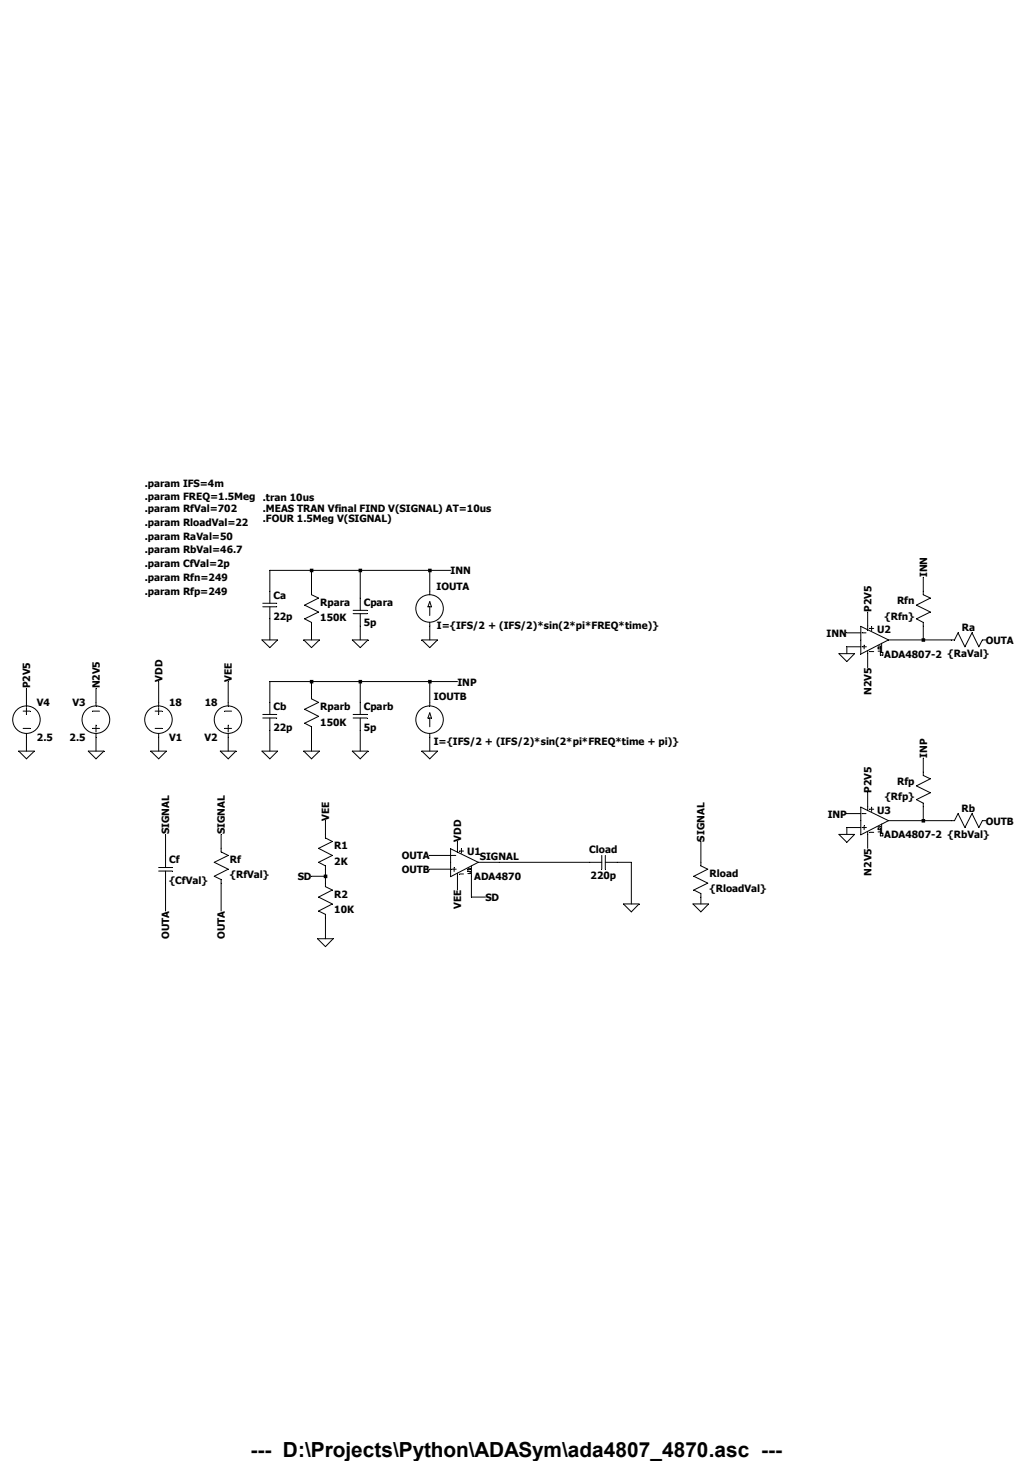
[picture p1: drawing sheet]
<svg xmlns="http://www.w3.org/2000/svg" width="210mm" height="297mm" viewBox="0 0 210 297" stroke-linecap="round" stroke-linejoin="round" font-family="sans-serif">
<g fill="none" stroke="#000" stroke-width=".2">
<path d="M53.4 123.4h2.9M53.4 122.6h2.9M54.9 120.2v2.4M54.9 123.4v2.4M63.3 120.2v.7l1.5 .7-2.9 1.4 2.9 1.4-2.9 1.4 1.4 .7v.8M71.8 124.1h2.8M71.8 124.8h2.8M73.2 121.6v2.5M73.2 124.8v2.5M87.4 122.3l.3 1.1h-.7zM87.4 120.2v.7M87.4 123.4v1.7"/>
<path d="M87.4 126.5v.8M175 127.3l5.6 2.8-5.6 2.9zM175.3 128.7h.8M175.3 131.5h.8M175.7 131.1v.8M176.4 127.3v.8M176.4 132.3v.6M176.7 127.8h.9M176.8 132.5h.8M177.2 127.3v.9M178.5 131.3h.5M179 131.6h-.5v.3h.5v.5h-.5"/>
<path d="M179 132.6h.5v.6h-.5zM179.2 130.8v2.1M193.4 130.1h.7l.7-1.4 1.4 2.8 1.4-2.8 1.4 2.8 .7-1.4h.7M31.5 144.6h1.4M31.5 148.1h1.4M32.3 142.8v.7M32.3 143.8v1.4M32.3 149.1v.8M45.7 144.6h1.4M45.7 148.1h1.4M46.4 142.8v.7M46.4 147.4v1.4"/>
<path d="M46.4 149.1v.8M53.4 146h2.9M53.4 145.2h2.9M54.9 142.8v2.4M54.9 146v2.5M63.3 141.4v.7l1.5 .7-2.9 1.4 2.9 1.4-2.9 1.4 1.4 .7v.8M71.8 146h2.8M71.8 145.2h2.8M73.2 142.8v2.4M73.2 146v2.5M87.4 142.8v.7M87.4 146v1.7"/>
<path d="M87.4 149.1v.8M87.4 144.9l.3 1.1h-.7zM32.3 176.4h2.8M32.3 177.1h2.8M33.7 173.9v2.5M33.7 177.1v2.4M45 172.5v.7l1.4 .7-2.8 1.4 2.8 1.4-2.8 1.4 1.4 .7v.7M66.2 169.6v.7l1.4 .8-2.8 1.4 2.8 1.4-2.8 1.4 1.4 .7v.7M66.2 179.5v.8l1.4 .6-2.8 1.5 2.8 1.4-2.8 1.4 1.4 .7v.7M91.6 172.6l5.6 2.7-5.6 2.9zM91.9 173.9h.8M91.9 176.7h.9"/>
<path d="M92.3 176.4v.8M93 172.5v.8M93 177.5v.6M93.4 173h.8M93.5 177.7h.7M93.8 172.6v.8M95.1 176.5h.5M95.6 176.8h-.5v.4h.5v.4h-.5M95.8 176v2.1M119.9 175.3h2.4M122.3 173.9v2.8M123.1 175.3h2.4"/>
<path d="M123.1 173.9v2.8M142.5 175.3v.7l1.4 .7-2.8 1.4 2.8 1.4-2.8 1.4 1.4 .8v.7M193.4 166.8h.7l.7-1.4 1.4 2.8 1.4-2.8 1.4 2.8 .7-1.4h.7"/>
<circle cx="87.3" cy="123.7" r="2.79"/>
<circle cx="32.2" cy="146.3" r="2.79"/>
<circle cx="46.4" cy="146.3" r="2.79"/>
<circle cx="87.3" cy="146.3" r="2.79"/>
</g>
<g fill="none" stroke="#000" stroke-width=".2">
<path d="M175 164.1l5.6 2.7-5.6 2.9zM175.3 165.4h.8M175.3 168.2h.8M175.7 167.9v.8M176.4 164v.8M176.4 169v.6M176.7 164.5h.9M176.8 169.2h.8M177.2 164.1v.9M178.5 168.1h.5M179 168.3h-.5v.4h.5v.4h-.5M179 169.4h.5v.5h-.5z"/>
<path d="M179.2 167.5v2.1"/>
</g>
<g fill="none" stroke="#000" stroke-width=".2">
<path d="M63.3 116v4.2M73.2 116v5.6M87.4 116v4.2M91.6 116h-36.7v4.2M187.7 117.3v3.6l1.4 .7-2.8 1.4 2.8 1.4-2.8 1.4 1.4 .7v3.6M5.4 140v3.5M19.5 140v3.5M32.3 138.6v4.2M46.4 138.6v4.2M53.3 130.1h3.1l-1.5 1.6zM54.9 125.8v4.3M61.8 130.1h3.1l-1.6 1.6z"/>
<path d="M63.3 127.3v2.8M63.3 138.6v2.8M71.6 130.1h3.2l-1.6 1.6zM73.2 127.3v2.8M73.2 138.6v4.2M85.8 130.1h3.1l-1.5 1.6zM87.4 127.3v2.8M87.4 138.6v4.2M93 138.6h-38.1v4.2M170.6 132.9h3.1l-1.5 1.6zM172.2 128.7h2.8M175 131.5h-2.8v1.4"/>
<path d="M176.4 124.4v2.9M176.4 132.9v2.8M180.6 130.1h12.8M3.8 152.7h3.2l-1.6 1.6zM4.7 148.1h1.4M4.7 144.6h1.4M5.4 143.8v1.4M5.4 149.1v3.6M17.9 152.7h3.2l-1.6 1.6zM18.8 148.1h1.4M18.8 144.6h1.4M19.5 147.4v1.4"/>
<path d="M19.5 149.1v3.6M30.6 152.7h3.2l-1.5 1.6zM32.3 149.9v2.8M44.8 152.7h3.2l-1.6 1.6zM46.4 149.9v2.8M53.3 152.7h3.1l-1.5 1.6zM54.9 148.5v4.2M61.8 152.7h3.1l-1.6 1.6zM63.3 148.5v4.2M71.6 152.7h3.2l-1.6 1.6zM73.2 148.5v4.2M85.8 152.7h3.1l-1.5 1.6z"/>
<path d="M87.4 149.9v2.8M187.7 154.1v3.5l1.4 .7-2.8 1.5 2.8 1.4-2.8 1.4 1.4 .7v3.5M33.7 169.6v4.3M33.7 179.5v5.7M45 169.6v2.9M45 179.5v5.7M63.3 178.1h2.9M66.2 166.8v2.8M66.2 176.7v2.8M87.4 173.9h4.2M87.4 176.7h4.2M93 171.1v1.4"/>
<path d="M93 178.1v2.8M95.8 178.1v4.3h2.9M97.2 175.3h22.7M125.5 175.3h2.9v8.5M142.5 171.1v4.2M170.6 169.6h3.1l-1.5 1.6zM172.2 165.4h2.8M175 168.2h-2.8v1.4M176.4 161.2v2.8M176.4 169.6v2.9M180.6 166.8h12.8M64.6 190.8h3.1l-1.5 1.6z"/>
<path d="M66.2 186.6v4.2M126.7 183.8h3.2l-1.5 1.6zM140.9 183.8h3.2l-1.6 1.6zM142.5 182.4v1.4"/>
<circle cx="5.4" cy="146.3" r="2.79"/>
<circle cx="19.5" cy="146.3" r="2.81"/>
</g>
<path d="M63 115.6h.7v.7h-.7zM63 138.2h.7v.7h-.7zM65.8 177.8h.7v.7h-.7zM72.9 115.6h.7v.7h-.7zM72.9 138.2h.7v.7h-.7zM87 115.6h.8v.7h-.8zM87 138.2h.8v.7h-.8zM187.4 129.8h.7v.7h-.7zM187.4 166.5h.7v.7h-.7z" fill-rule="evenodd" fill="#000"/>
<text font-size="4.2" x="51" y="296.3">--- D:\Projects\Python\ADASym\ada4807_4870.asc ---</text>
<g font-size="2">
<text x="29.4" y="99.1">.param IFS=4m</text>
<text x="29.4" y="101.6">.param FREQ=1.5Meg</text>
<text x="53.4" y="101.9">.tran 10us</text>
<text x="29.4" y="104">.param RfVal=702</text>
<text x="29.4" y="106.8">.param RloadVal=22</text>
<text x="53.4" y="104">.MEAS TRAN Vfinal FIND V(SIGNAL) AT=10us</text>
<text x="53.4" y="106.1">.FOUR 1.5Meg V(SIGNAL)</text>
<text x="29.4" y="109.7">.param RaVal=50</text>
<text x="29.4" y="112.5">.param RbVal=46.7</text>
<text x="29.4" y="115.3">.param CfVal=2p</text>
<text x="29.4" y="118.2">.param Rfn=249</text>
<text x="88.8" y="119.9">IOUTA</text>
<text x="91.6" y="116.8">INN</text>
<text x="188.5" y="117.3" transform="rotate(-90 188.5 117.3)">INN</text>
<text x="29.4" y="121">.param Rfp=249</text>
<text x="55.6" y="121.7">Ca</text>
<text x="55.6" y="125.9">22p</text>
<text x="65.1" y="123.1">Rpara</text>
<text x="74" y="123.1">Cpara</text>
<text x="177.2" y="124.4" transform="rotate(-90 177.2 124.4)">P2V5</text>
<text x="179.8" y="125.9">{Rfn}</text>
<text x="182.4" y="122.8">Rfn</text>
<text x="65.1" y="126.3">150K</text>
<text x="74" y="127.3">5p</text>
<text x="88.8" y="127.9">I={IFS/2 + (IFS/2)*sin(2*pi*FREQ*time)}</text>
<text x="168.1" y="129.5">INN</text>
<text x="178.4" y="128.7">U2</text>
<text x="195.5" y="128.2">Ra</text>
<text x="200.4" y="130.9">OUTA</text>
<text x="179.7" y="133.7">ADA4807-2 {RaVal}</text>
<text x="6.1" y="140" transform="rotate(-90 6.1 140)">P2V5</text>
<text x="7.5" y="143.6">V4</text>
<text x="14.7" y="143.6">V3</text>
<text x="20.3" y="140" transform="rotate(-90 20.3 140)">N2V5</text>
<text x="33" y="138.6" transform="rotate(-90 33 138.6)">VDD</text>
<text x="34.4" y="143.6">18</text>
<text x="41.6" y="143.6">18</text>
<text x="47.2" y="138.6" transform="rotate(-90 47.2 138.6)">VEE</text>
<text x="88.2" y="142.4">IOUTB</text>
<text x="93" y="139.4">INP</text>
<text x="177.2" y="141.3" transform="rotate(-90 177.2 141.3)">N2V5</text>
<text x="55.6" y="144.3">Cb</text>
<text x="55.6" y="148.5">22p</text>
<text x="65.1" y="144.3">Rparb</text>
<text x="65.1" y="147.5">150K</text>
<text x="74" y="144.3">Cparb</text>
<text x="74" y="148.5">5p</text>
<text x="7.5" y="150.7">2.5</text>
<text x="14.1" y="150.7">2.5</text>
<text x="34.4" y="150.7">V1</text>
<text x="41.6" y="150.7">V2</text>
<text x="88.2" y="151.6">I={IFS/2 + (IFS/2)*sin(2*pi*FREQ*time + pi)}</text>
<text x="188.5" y="154.1" transform="rotate(-90 188.5 154.1)">INP</text>
<text x="177.2" y="161.2" transform="rotate(-90 177.2 161.2)">P2V5</text>
<text x="182.4" y="159.5">Rfp</text>
<text x="66.9" y="166.8" transform="rotate(-90 66.9 166.8)">VEE</text>
<text x="168.3" y="166.2">INP</text>
<text x="178.4" y="165.4">U3</text>
<text x="179.9" y="162.7">{Rfp}</text>
<text x="195.5" y="165">Rb</text>
<text x="200.4" y="167.6">OUTB</text>
<text x="34.4" y="169.6" transform="rotate(-90 34.4 169.6)">SIGNAL</text>
<text x="45.7" y="169.6" transform="rotate(-90 45.7 169.6)">SIGNAL</text>
<text x="67.9" y="172.6">R1</text>
<text x="93.8" y="171.1" transform="rotate(-90 93.8 171.1)">VDD</text>
<text x="95" y="173.9">U1</text>
<text x="119.8" y="173.5">Cload</text>
<text x="143.3" y="171.1" transform="rotate(-90 143.3 171.1)">SIGNAL</text>
<text x="179.7" y="170.4">ADA4807-2 {RbVal}</text>
<text x="34.4" y="175.4">Cf</text>
<text x="34.4" y="179.6">{CfVal}</text>
<text x="46.7" y="175.4">Rf</text>
<text x="46.7" y="178.6">{RfVal}</text>
<text x="60.5" y="178.9">SD</text>
<text x="67.9" y="175.8">2K</text>
<text x="81.7" y="174.7">OUTA</text>
<text x="81.7" y="177.5">OUTB</text>
<text x="96.4" y="178.9">ADA4870</text>
<text x="97.6" y="174.9">SIGNAL</text>
<text x="120.1" y="178.7">220p</text>
<text x="144.3" y="178.2">Rload</text>
<text x="177.2" y="178" transform="rotate(-90 177.2 178)">N2V5</text>
<text x="67.9" y="182.5">R2</text>
<text x="67.9" y="185.6">10K</text>
<text x="93.8" y="184.8" transform="rotate(-90 93.8 184.8)">VEE</text>
<text x="98.7" y="183.2">SD</text>
<text x="144.3" y="181.4">{RloadVal}</text>
<text x="34.4" y="190.9" transform="rotate(-90 34.4 190.9)">OUTA</text>
<text x="45.7" y="190.9" transform="rotate(-90 45.7 190.9)">OUTA</text>
</g>
</svg>
